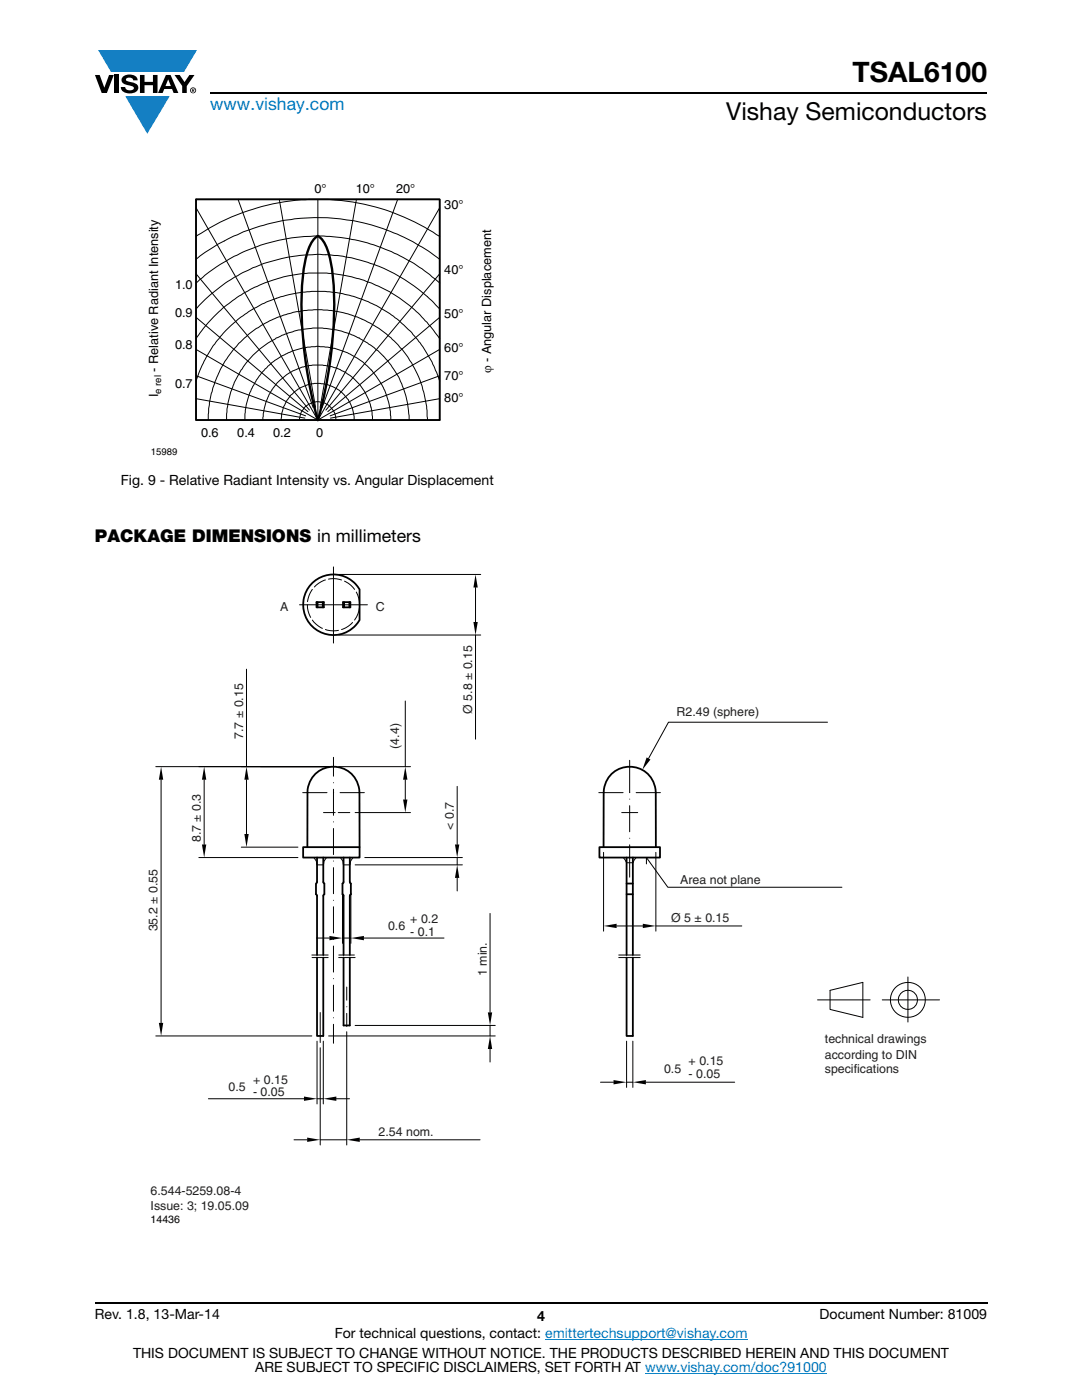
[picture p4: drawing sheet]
<svg xmlns="http://www.w3.org/2000/svg" width="216mm" height="279mm" viewBox="0 0 216 279" stroke-linecap="round" stroke-linejoin="round" font-family="sans-serif">
<g fill="#147fc3">
<path d="M19.6 10h19.7l-2.6 4.3h-1.1h-13.5z"/>
<path d="M25 19.2h8.9l-4.5 7.5z"/>
</g>
<g fill="#000">
<path d="M18.9 15h1l.9 2.5 1-2.5h.9l-1.4 3.6h-1zM22.9 15h.9v3.6h-.9zM24.6 15.3a2.1 2.1 0 0 1 2.8 .3l.1 .4h-.9a.79 .79 0 0 0-.7-.5 .79 .79 0 0 0-.8 .4l.3 .3 1 .2a1.08 1.08 0 0 1 1.2 1 1.08 1.08 0 0 1-1.1 1.2 1.73 1.73 0 0 1-2.4-1.2h.9a.96 .96 0 0 0 .8 .6 .96 .96 0 0 0 .9-.4 1.31 1.31 0 0 0-1.2-.6 1.03 1.03 0 0 1-1.1-.6 1.03 1.03 0 0 1 .2-1.1zM27.9 15h.9v1.3h1.7v-1.3h.9v3.6h-.9v-1.6h-1.7v1.6h-.9zM34.8 15h1.1l.9 1.4 1-1.4h1l-1.5 2.2v1.4h-.9v-1.4z"/>
<path d="M33.6 15.9l.5 1.3h-1.1zM33.1 15l-1.6 3.6h1l.3-.8h1.5l.3 .8h1l-1.6-3.6z"/>
<path d="M38.4 17.8h.2v.2h-.2zM38.3 17.7v.7h.1v-.3l.4 .3-.2-.3 .2-.2-.1-.2z"/>
<path d="M38.1 18a.46 .46 0 0 1 .9 0 .46 .46 0 0 1-.9 0zM37.9 18a.6 .6 0 0 0 1.2 0 .6 .6 0 0 0-1.2 0z"/>
</g>
<path d="M42 18.6h155M18.9 260h178.1" fill="none" stroke="#000" stroke-width=".36"/>
<path d="M108.8 267.3h40.3M128.7 274h36.3" fill="none" stroke="#007ec4" stroke-width=".2"/>
<path d="M29.4 36.4h69.2v54.9h-69.2z" fill="#fff"/>
<path d="M39.1 39.8h48.6v44h-48.6z" fill="none" stroke="#000" stroke-width=".32"/>
<path d="M63.4 83.8a84.3 84.3 0 0 1-3-28.5 16.6 16.6 0 0 1 2-7.2l1-1a4.7 4.7 0 0 1 1.9 2.7 41.2 41.2 0 0 1 1.3 15.2 86.9 86.9 0 0 1-3.2 18.8" fill="none" stroke="#000" stroke-width=".48"/>
<g fill="none" stroke="#000" stroke-width=".2">
<path d="M47.5 39.8l15 41.6M55.7 39.8l7.3 41.5M63.4 39.8v44M71.1 39.8l-7.2 41.5M79.4 39.8l-15.1 41.6M39.1 56.5a35.7 35.7 0 0 1 9.9-6.4 36 36 0 0 1 17.5-2.8 36 36 0 0 1 21.2 9.2M39.1 47.2a44.1 44.1 0 0 1 22.6-7.4h3.8a43.7 43.7 0 0 1 22.2 7.4M39.1 41.5l24.3 42.3M39.1 54.6l22.6 27.2M87.7 51.7a39.9 39.9 0 0 0-31.1-7.7 42.5 42.5 0 0 0-13.6 5.1l-2.4 1.5-1.5 1.1M87.7 41.5l-24.3 42.3M87.7 54.6l-22.7 27.2"/>
<path d="M39.1 67.6a29 29 0 0 1 22.5-13.1h3.6a28.9 28.9 0 0 1 10.3 2.6l2.2 1.1a29.6 29.6 0 0 1 10 9.4M39.1 76.1l1.6-4 1.8-3.1a25.7 25.7 0 0 1 8.7-7.6l1.1-.7a27.3 27.3 0 0 1 9.9-2.6h2.7a27.3 27.3 0 0 1 10.2 2.9l2.7 1.6a25.2 25.2 0 0 1 6.6 6.6l1.8 3 1.5 3.9M39.1 69.7l24.3 14.1M39.1 75l21.9 8M39.1 79.6l21.7 3.8M39.1 63.3l22.3 18.9M87.7 61.7a32.7 32.7 0 0 0-48.6 0M87.7 69.7l-24.3 14.1M87.7 63.3l-22.3 18.9M87.7 75l-21.8 8M87.7 79.6l-21.8 3.8M41.6 83.8a22.6 22.6 0 0 1 1.2-7.1l1.1-2.9 .8-1.3a22.6 22.6 0 0 1 8.1-7.9 24.2 24.2 0 0 1 6.8-2.4 23.2 23.2 0 0 1 8.6 .1 22.3 22.3 0 0 1 7.4 3.2l1.5 1.2a23.3 23.3 0 0 1 4.2 4.5l1.3 2.1a19.3 19.3 0 0 1 2 5.2l.5 2.7 .2 2.6"/>
<path d="M56.1 83.8h.1M59.8 83.8a3.7 3.7 0 0 1 5.8-2.9 3.9 3.9 0 0 1 1.5 2.9M70.7 83.8a7.4 7.4 0 0 0-2.6-5.5 8.1 8.1 0 0 0-4.2-1.8h-1.2a8.3 8.3 0 0 0-3.8 1.6l-.7 .6a7.7 7.7 0 0 0-2.1 5.1M74.3 83.8a11.1 11.1 0 0 0-9.9-10.9h-2.3a11 11 0 0 0-9.6 10.9M78 83.8a14.8 14.8 0 0 0-11.3-14.3 14.7 14.7 0 0 0-17.8 13.1v1.2M81.6 83.8a18.4 18.4 0 0 0-5.1-12.7l-1.1-1.1a19 19 0 0 0-11.1-4.5h-1.9a18.5 18.5 0 0 0-16.3 12.7l-.8 3.4-.1 2.2"/>
</g>
<path d="M29.3 113.1h158.2v131.4h-158.2z" fill="#fff"/>
<g fill="none" stroke="#000" stroke-width=".2">
<path d="M62.3 117.6l-.6 1.2-.3 1.3M64.9 115.7l-1.3 .7-.9 .7M65.5 115.6l1-.1 1.6 .2M66.5 113.1v15.2M67.6 114.6h28.3M68.7 116l1.3 .8 .8 .8M71.1 118.2l.1 .1a5.3 5.3 0 0 1 .5 2.4M94.9 117.2v6.9M49.2 133.5v19.5M59.8 120.7h13.5M61.3 120.7a5 5 0 0 0 .7 2.5M62.3 123.7l.8 .9 1.2 .8"/>
<path d="M64.9 125.6l1.6 .3 1-.1M67.6 126.7h28.3M70.4 124.2l-.9 .8-1.4 .6M71.7 121.3a5.1 5.1 0 0 1-.9 2.4M80.9 139.9v13.1M94.9 126.7v20.8M31.1 153h35M32.1 155.6v48.5M40.7 155.6v12.9M49.2 155.6v10.8M60.4 158.2h4.9M66.5 151.1v3.8"/>
<path d="M66.5 157.5v5.2M66.5 156.2h.1M66.6 158.2h.1M67.6 153h14.3M67.9 158.2h4.8M80.9 155.6v4M91.2 156.9v11.6M119.5 158.2h4.8M125.6 151.7v6.5M125.6 159.5h.1M125.6 158.2h.1M126.9 158.2h4.9"/>
<path d="M165.1 144.1h-31.7l-4 7.3M39.7 171.1h19.8M48.1 169.1h11.4M62.6 171.1l.5 .8 .2 .7h1.2l.1-.7 .6-.8M64.6 162.2h2.3M66.5 165.3v5.2M66.5 173.2v5.2M66.5 179.7h.1M66.5 171.8h.1M66.5 164h.1M67.5 162.2h2.3M67.9 171.1l.5 .8 .2 .7h1.2l.1-.7 .6-.8"/>
<path d="M68.3 178.3v10M70 178.3v10M70.9 162.2h11M70.9 172.6h21.4M72.8 171.1h19.5M91.2 171.1v1.5M91.2 175.2v2.6M120.4 170.1v15.7M124.1 162.2h3.2M124.4 171.1l.6 1.1h1.3l.6-1.1M125.6 160.8v5.2M125.6 168.6v6.5"/>
<path d="M125.6 167.3h.1M129 172.4v-1.3l4.3 6h34.7M130.9 170.1v15.7M62.2 190.6h3.3M62.3 191.1h3.2M63.1 187.2h2.6M66.5 181v5.2M66.5 188.8v5.2M66.5 196.6v5.2M66.5 195.3h.1M66.5 187.5h.1M67.6 191.1h3.3"/>
<path d="M67.6 190.6h3.1M68.3 187.2h1.7M69.2 197v2.6M72.6 187.2h16M97.8 182.3v19.7M123 184.8h5.3M123.5 191.1h4.2M123.5 190.6h4.2M130.9 184.8h17.1M163.1 199.5h10.5M165.6 197.6l6.6-1.5v6.9l-6.6-1.5zM176 199.5h11.5"/>
<path d="M181.2 195v9M31.1 206.7h31.1M41.6 219.3h19.1M63.3 207.8v12.5M63.3 219.3h1.2M63.9 209.1v19.4M63.9 202.1v6M64.5 207.8v12.5M65.6 206.7h33.2M66.5 204.4v3.8M66.5 203.1h.1M67.1 219.3h2.6"/>
<path d="M69.2 205.9v22.6M69.2 202.2v2.7M69.2 200.9h.1M70.9 204.6h27.9M97.8 204.7v2M97.8 209.3v2.7M119.8 216h2.6M125 207.8v9.2M125 216h1.3M126.3 207.8v9.2M128.9 216h17.7M58.7 227.5h2.6"/>
<path d="M63.9 227.5h5.3M71.8 227.5h24"/>
<circle cx="181.2" cy="199.5" r="3.5"/>
<circle cx="181.2" cy="199.5" r="1.91"/>
</g>
<g fill="#000">
<path d="M94.9 114.6l.4 2.6h-.8zM94.5 124.1h.8l-.4 2.6zM32.1 153l.5 2.6h-.9zM40.7 153l.5 2.6h-.9zM49.2 153l.4 2.6h-.8zM80.4 159.6h.9l-.4 2.6zM80.9 153l.4 2.6h-.9zM129 151.2l.8 .4-1.6 2.1zM40.3 168.5h.9l-.5 2.6zM48.8 166.4h.8l-.4 2.7zM91.2 172.6l.4 2.6h-.8zM90.8 168.5h.8l-.4 2.6z"/>
<path d="M65.7 186.8l2.6 .4-2.6 .5zM70 187.2l2.6-.4v.9zM120.4 184.8l2.6-.4v.8zM128.3 184.4l2.6 .4-2.6 .4zM31.7 204.1h.9l-.5 2.6zM60.7 218.8l2.6 .5-2.6 .4zM64.5 219.3l2.6-.5v.9zM97.8 206.7l.4 2.7h-.9zM97.3 202h.9l-.4 2.6zM122.4 215.6l2.6 .4-2.6 .4zM126.3 216l2.6-.4v.8zM61.3 227l2.6 .5-2.6 .4z"/>
<path d="M69.2 227.5l2.6-.5v.9z"/>
</g>
<g fill="none" stroke="#000" stroke-width=".36">
<path d="M62.6 116.1a6 6 0 0 1 9.1 1.5v6.1a6 6 0 0 1-9.1 1.6 6 6 0 0 1 0-9.2zM63.2 120.2h1.4v1h-1.4zM63.4 120.2v1M64.4 120.2v1M68.4 120.2h1.5v1h-1.5zM68.7 120.2v1M69.7 120.2v1M60.5 169.1h11.2v2h-11.2zM61.3 169.1l.1-10.9a5.2 5.2 0 0 1 5.1-5.2 5.2 5.2 0 0 1 5.2 5.2v10.9M63.3 171.1v4.9l-.3 .3v2.2l.3 .3v11.8M64.5 171.1v4.9l.2 .3v2.2l-.2 .3v11.8M68.6 171.1v4.9l-.3 .3v2.2l.3 .3v11.8"/>
<path d="M69.8 171.1v4.9l.2 .3v2.2l-.2 .3v11.8M119.6 169.1h12.1v2h-12.1zM120.4 169.1l.1-10.9a5.2 5.2 0 0 1 5.2-5.2 5.2 5.2 0 0 1 5.1 5.2l.1 10.9M125 176.3h1.3M125 178.5h1.3M125 171.1v19.5M126.3 171.1v19.5M63.3 191.1v15.6h1.2v-15.6M68.6 191.1v13.6h1.2v-13.6M125 191.1v15.6h1.3v-15.6"/>
</g>
<text font-size="5.6" x="170.1" y="16.4">TSAL6100</text>
<text font-size="4.9" x="144.9" y="24">Vishay Semiconductors</text>
<text font-size="3.5" fill="#007ec4" x="42" y="21.9">www.vishay.com</text>
<text font-size="3.5" x="18.9" y="108.2">PACKAGE DIMENSIONS in millimeters</text>
<g font-size="2.8">
<text x="24.1" y="96.8">Fig. 9 - Relative Radiant Intensity vs. Angular Displacement</text>
<text x="18.9" y="263.3">Rev. 1.8, 13-Mar-14</text>
<text x="107.2" y="263.6">4</text>
<text x="163.6" y="263.3">Document Number: 81009</text>
<text x="66.8" y="267.1">For technical questions, contact: emittertechsupport@vishay.com</text>
<text x="26.5" y="271">THIS DOCUMENT IS SUBJECT TO CHANGE WITHOUT NOTICE. THE PRODUCTS DESCRIBED HEREIN AND THIS DOCUMENT</text>
<text x="50.9" y="273.8">ARE SUBJECT TO SPECIFIC DISCLAIMERS, SET FORTH AT www.vishay.com/doc?91000</text>
</g>
<g font-size="2.5">
<text x="62.7" y="38.6">0°</text>
<text x="71" y="38.6">10°</text>
<text x="79" y="38.6">20°</text>
<text x="88.6" y="41.7">30°</text>
<text x="34.9" y="57.7">1.0</text>
<text x="88.6" y="54.7">40°</text>
<text x="34.9" y="63.3">0.9</text>
<text x="88.6" y="63.6">50°</text>
<text x="34.9" y="69.7">0.8</text>
<text x="88.6" y="70.3">60°</text>
<text x="31.5" y="74.2" transform="rotate(-90 31.5 74.2)">- Relative Radiant Intensity</text>
<text x="34.9" y="77.4">0.7</text>
<text x="88.6" y="75.8">70°</text>
<text x="98" y="74.5" transform="rotate(-90 98 74.5)">ϕ - Angular Displacement</text>
<text x="31.5" y="79.3" transform="rotate(-90 31.5 79.3)">I</text>
<text x="88.6" y="80.2">80°</text>
<text x="40.1" y="87.2">0.6</text>
<text x="47.3" y="87.2">0.4</text>
<text x="54.5" y="87.2">0.2</text>
<text x="63.1" y="87.2">0</text>
</g>
<g font-size="2.5" fill="#231f20">
<text x="55.9" y="121.9">A</text>
<text x="75" y="121.9">C</text>
<text x="94.2" y="142.5" transform="rotate(-90 94.2 142.5)">Ø 5.8 ± 0.15</text>
<text x="135" y="142.9">R2.49 (sphere)</text>
<text x="48.5" y="147.5" transform="rotate(-90 48.5 147.5)">7.7 ± 0.15</text>
<text x="79.6" y="149.4" transform="rotate(-90 79.6 149.4)">(4.4)</text>
<text x="90.5" y="165.6" transform="rotate(-90 90.5 165.6)">&lt; 0.7</text>
<text x="40.1" y="168.1" transform="rotate(-90 40.1 168.1)">8.7 ± 0.3</text>
<text x="135.7" y="176.5">Area not plane</text>
<text x="31.4" y="185.9" transform="rotate(-90 31.4 185.9)">35.2 ± 0.55</text>
<text x="77.4" y="185.6">0.6</text>
<text x="81.9" y="184.3">+ 0.2</text>
<text x="133.9" y="184.1">Ø 5 ± 0.15</text>
<text x="81.9" y="186.8">- 0.1</text>
<text x="97.2" y="194.8" transform="rotate(-90 97.2 194.8)">1 min.</text>
<text x="164.6" y="208.2">technical drawings</text>
<text x="132.5" y="214.2">0.5</text>
<text x="137.4" y="212.6">+ 0.15</text>
<text x="137.4" y="215.1">- 0.05</text>
<text x="164.6" y="211.3">according to DIN</text>
<text x="164.6" y="214.2">specifications</text>
<text x="45.6" y="217.8">0.5</text>
<text x="50.5" y="216.2">+ 0.15</text>
<text x="50.5" y="218.7">- 0.05</text>
<text x="75.6" y="226.8">2.54 nom.</text>
<text x="30" y="238.6">6.544-5259.08-4</text>
<text x="30" y="241.5">Issue: 3; 19.05.09</text>
</g>
<text font-size="2.1" x="30" y="244.1">14436</text>
<g font-size="1.9">
<text x="32.2" y="78.6" transform="rotate(-90 32.2 78.6)">e rel</text>
<text x="30.1" y="90.9">15989</text>
</g>
</svg>
